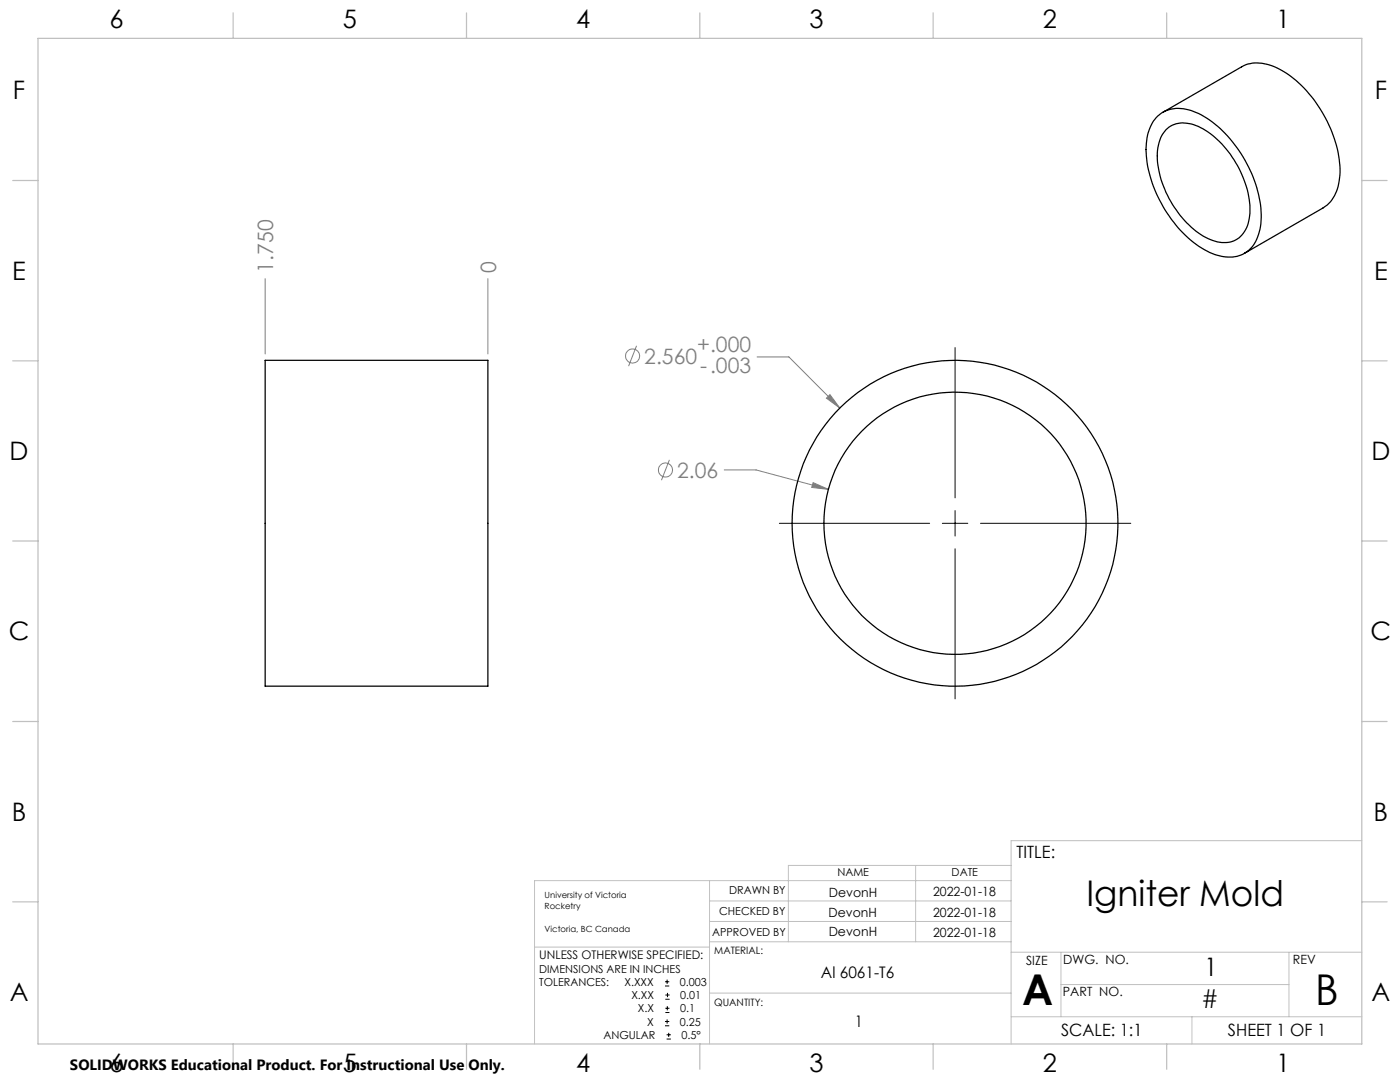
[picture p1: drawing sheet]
<svg xmlns="http://www.w3.org/2000/svg" width="279mm" height="216mm" viewBox="0 0 279 216" stroke-linecap="round" stroke-linejoin="round" font-family="sans-serif">
<g fill="none" stroke="#808080" stroke-width=".2">
<path d="M52.9 55.6v15M97.4 55.6v15M127 69l-1.6 4.1M151.1 71.2h6.3l10.2 10.2M164.9 79.4l.7-.7 2 2.7zM133.6 91.8l-1.6 4M144.5 93.8h6.4l14.4 3.8M162.3 96.3l3 1.3-3.3-.3z"/>
<circle cx="126.2" cy="71" r="1.42"/>
<circle cx="132.8" cy="93.8" r="1.41"/>
</g>
<g fill="none" stroke="#000" stroke-width=".2">
<path d="M190.6 69.4v29.9M155.5 104.4h30M188.1 104.4h5M190.6 101.9v5.1M190.6 109.5v30M195.7 104.4h30M132.7 196.7h.9M132.7 195.9h.9M132.8 199.4h.8M132.8 198.5h.8M133.1 195.5v.8M133.2 198.1v.9"/>
<path d="M132.7 204.7h.9M132.7 203.8h.9M132.8 202h.8M132.8 201.2h.8M133 207.3h.9M133 206.5h.9M133.1 203.4v.9M133.2 200.8v.8M133.5 206.1v.8"/>
</g>
<g fill="none" stroke="#c0c0c0" stroke-width=".2">
<path d="M141.6 175.7v32.6M141.6 179.8h60.2M182.7 172.7v15.2M201.8 175.7h-95.1v32.6M201.8 172.7h-44.5v15.2M271.8 167.7h-70v40.6M106.7 189h34.9M141.6 183.9h60.2M141.6 187.9h60.2M141.6 198.2h60.2M201.8 190h70M211.7 190v12.9"/>
<path d="M211.7 196.5h45.5M257.2 190v12.9M201.8 202.9h70M237.9 202.9v5.4"/>
</g>
<g fill="none" stroke="#c0c0c0" stroke-width=".25">
<path d="M7.6 7.7h264.2v200.6h-264.2zM46.5 2.6v5.1M93.1 2.6v5.1M139.7 2.6v5.1M186.2 2.6v5.1M232.8 2.6v5.1M2.5 36h5.1M271.8 36h5M2.5 72h5.1M271.8 72h5M2.5 108h5.1M271.7 108h5.1"/>
<path d="M2.5 144h5.1M271.8 144h5M2.5 180h5.1M271.8 180h5M46.5 208.3v5.1M93.1 208.3v5.1M139.7 208.3v5.1M186.2 208.3v5.1M232.8 208.3v5.1"/>
</g>
<path d="M162.3 96.3l-.3 1 3.3 .3zM164.9 79.4l2.7 2-2-2.7z" fill="#808080"/>
<g fill="none" stroke="#000" stroke-width=".25">
<path d="M231.1 23.1a6.9 6.9 0 0 1 7.7-.6 23.7 23.7 0 0 1 11.3 12.9 17.5 17.5 0 0 1 1.1 11.3 6.1 6.1 0 0 1-8.2 4.2 19.6 19.6 0 0 1-10.1-8.4 23.6 23.6 0 0 1-4.1-13.9 8.5 8.5 0 0 1 2.3-5.5zM232.1 22.4l15.7-9.1a7.7 7.7 0 0 1 7.7 .6 25.4 25.4 0 0 1 11.6 16.5 12.4 12.4 0 0 1-1.3 9.5l-.9 1-.8 .6-15.7 9.1M232.7 25.9a5.3 5.3 0 0 1 6-.9 18.4 18.4 0 0 1 9.4 10.5 13.2 13.2 0 0 1 .7 10 5 5 0 0 1-6.8 2.5 16.9 16.9 0 0 1-8.4-7.8 17.1 17.1 0 0 1-2.4-11.2 6 6 0 0 1 1.5-3.1zM52.9 71.9h44.5v65h-44.5z"/>
<circle cx="190.6" cy="104.4" r="26.2"/>
<circle cx="190.6" cy="104.4" r="32.5"/>
</g>
<g font-size="8.5">
<text x="204" y="200.6">A</text>
<text x="262.5" y="200.5">B</text>
</g>
<text font-size="7.1" x="216.8" y="180.8">Igniter Mold</text>
<g font-size="5.1">
<text x="21.9" y="5.6">6</text>
<text x="68.4" y="5.6">5</text>
<text x="115" y="5.6">4</text>
<text x="161.6" y="5.6">3</text>
<text x="208.1" y="5.6">2</text>
<text x="254.7" y="5.6">1</text>
<text x="2.6" y="19.8">F</text>
<text x="274.4" y="19.8">F</text>
<text x="2.4" y="55.8">E</text>
<text x="274.2" y="55.8">E</text>
<text x="1.9" y="91.8">D</text>
<text x="273.7" y="91.8">D</text>
<text x="1.7" y="127.8">C</text>
<text x="273.5" y="127.8">C</text>
<text x="2.4" y="163.8">B</text>
<text x="274.1" y="163.8">B</text>
<text x="240.4" y="194.7">1</text>
<text x="1.9" y="199.7">A</text>
<text x="239.7" y="201.1">#</text>
<text x="273.7" y="199.7">A</text>
<text x="21.9" y="213.9">6</text>
<text x="68.4" y="213.9">5</text>
<text x="115" y="213.9">4</text>
<text x="161.6" y="213.9">3</text>
<text x="208.1" y="213.9">2</text>
<text x="254.7" y="213.9">1</text>
</g>
<g font-size="4.2" fill="#808080">
<text x="54.5" y="54.4" transform="rotate(-90 54.5 54.4)">1.750</text>
<text x="99" y="54.4" transform="rotate(-90 99 54.4)">0</text>
<text x="139.1" y="70.3">+.000</text>
<text x="128.6" y="72.6">2.560</text>
<text x="139.7" y="74.4">-.003</text>
<text x="135.2" y="95.3">2.06</text>
</g>
<g font-size="3.4">
<text x="202.9" y="171.1">TITLE:</text>
<text x="211.8" y="206.7">SCALE: 1:1</text>
<text x="245.1" y="206.7">SHEET 1 OF 1</text>
</g>
<g font-size="3.2">
<text x="163.8" y="195.1">Al 6061-T6</text>
<text x="170.6" y="205">1</text>
</g>
<text font-size="3" x="14" y="213.5">SOLIDWORKS Educational Product. For Instructional Use Only.</text>
<g font-size="2.5">
<text x="165.4" y="178.9">DevonH</text>
<text x="186.2" y="178.8">2022-01-18</text>
<text x="165.3" y="182.9">DevonH</text>
<text x="186.2" y="182.9">2022-01-18</text>
<text x="165.4" y="186.8">DevonH</text>
<text x="186.2" y="187">2022-01-18</text>
<text x="204.8" y="192.5">SIZE</text>
<text x="212.2" y="192.3">DWG. NO.</text>
<text x="258" y="192.3">REV</text>
<text x="212.1" y="198.7">PART NO.</text>
</g>
<text font-size="2.4" x="107.6" y="191.4">UNLESS OTHERWISE SPECIFIED:</text>
<g font-size="2.2">
<text x="145.5" y="178.4">DRAWN BY</text>
<text x="167.1" y="174.8">NAME</text>
<text x="189.9" y="174.8">DATE</text>
<text x="143.5" y="182.5">CHECKED BY</text>
<text x="142.1" y="186.7">APPROVED BY</text>
<text x="107.6" y="194.1">DIMENSIONS ARE IN INCHES</text>
<text x="107.6" y="196.7">TOLERANCES:</text>
<text x="124.6" y="196.7">X.XXX</text>
<text x="135.7" y="196.7">0.003</text>
<text x="126" y="199.4">X.XX</text>
<text x="127.3" y="202">X.X</text>
<text x="135.7" y="202">0.1</text>
<text x="135.7" y="199.4">0.01</text>
<text x="120.4" y="207.3">ANGULAR</text>
<text x="129.1" y="204.7">X</text>
<text x="135.7" y="204.7">0.25</text>
<text x="136" y="207.3">0.5°</text>
</g>
<g font-size="2">
<text x="142.5" y="190.4">MATERIAL:</text>
<text x="142.5" y="200.7">QUANTITY:</text>
</g>
<g font-size="1.7">
<text x="108.7" y="179.1">University of Victoria</text>
<text x="108.7" y="181.4">Rocketry</text>
<text x="108.7" y="186">Victoria, BC Canada</text>
</g>
</svg>
